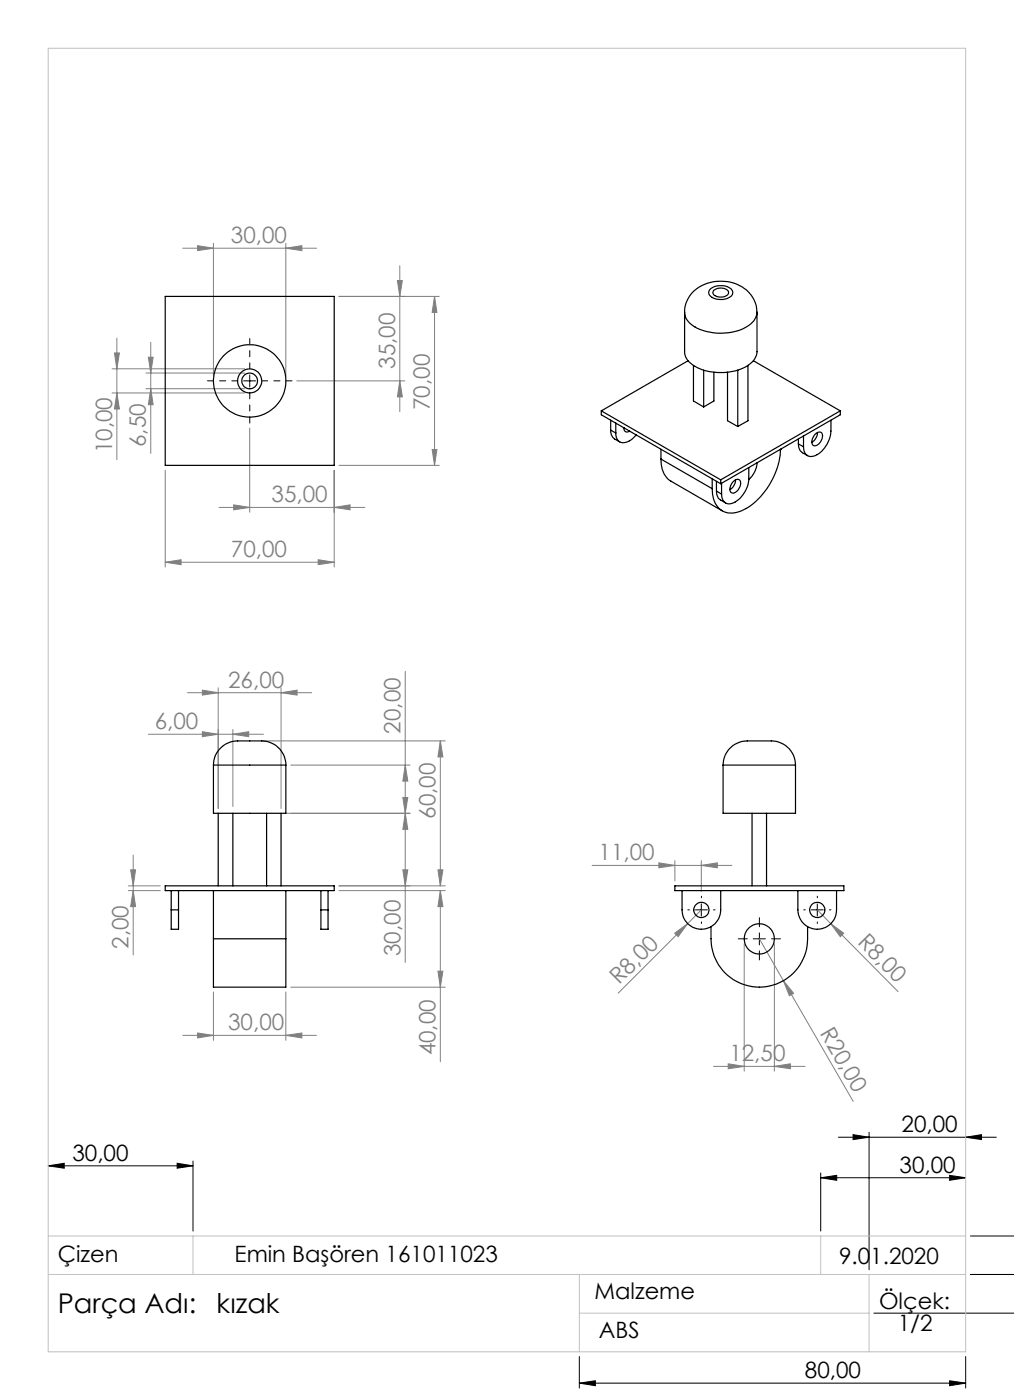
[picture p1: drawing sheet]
<svg xmlns="http://www.w3.org/2000/svg" width="210mm" height="290mm" viewBox="0 0 210 290" stroke-linecap="round" stroke-linejoin="round" font-family="sans-serif">
<g fill="none" stroke="#000" stroke-width=".21">
<path d="M50.4 78.9h2.6M51.7 77.7v2.5M144 188.5h2.5M145.2 187.2v2.5M156 194.5h2.5M157.3 193.2v2.5M168 188.5h2.5M169.3 187.2v2.5M173.6 235.6h32.7M176.7 235l3.3 .6-3.3 .5zM180 234.5v28.5M200 235.6l3.3-.6v1.1z"/>
<path d="M10 241.5l3.3-.5v1zM10 241.5h30M36.7 241l3.3 .5-3.3 .5zM40 240.5v14.5M170 244l3.3-.5v1zM170 243v12M170 244h30M196.7 243.5l3.3 .5-3.3 .5zM201 256h9.1M181 272h29.1M201 264h9.1M120 286.5l3.3-.5v1z"/>
<path d="M120 281v6.5M120 286.5h80M196.7 286l3.3 .5-3.3 .5zM200 281v6.5"/>
</g>
<g fill="none" stroke="#808080" stroke-width=".21">
<path d="M37.9 51.4h27.6M40.9 50.9l3.3 .5-3.3 .5zM44.2 50.4v27.5M59.2 51.4l3.3-.5v1zM59.2 50.4v27.5M82.3 58.1h1l-.5 3.3zM82.8 55v30.2M23.2 76.4h27.5M23.7 73.1h1l-.5 3.3zM24.2 70v25.2M30.2 77.3h20.5M30.7 74h1l-.5 3.3z"/>
<path d="M31.2 70.9v23M61.5 78.9h22.3M70.2 61.4h20.8M82.8 78.9l.5 3.3h-1zM90 61.4v35M90 61.4l.5 3.3h-1zM23.2 81.4h27.5M24.2 81.4l.5 3.3h-1zM30.2 80.5h20.5M31.2 80.5l.5 3.3h-1zM34.2 97.4v20.1M51.7 88.7v17.4"/>
<path d="M69.2 97.4v20.1M70.2 96.4h20.8M89.5 93.1h1l-.5 3.3zM34.2 116.5l3.3-.6v1.1zM34.2 116.5h35M45.4 105.1h30.2M48.4 104.6l3.3 .5-3.3 .5zM65.9 115.9l3.3 .6-3.3 .5zM69.2 105.1l3.3-.5v1zM83.9 139.1v60.3M30.7 152.1h23.9M38.8 143.5h25.8"/>
<path d="M41.9 151.6l3.3 .5-3.3 .5zM41.9 143l3.3 .5-3.3 .5zM45.2 142.5v25M48.2 152.1l3.3-.5v1zM48.2 151.1v16M54.3 153.5h37.9M58.2 143.5l3.3-.5v1zM58.2 142.5v25M60.2 158.5h24.7M83.9 158.5l.6 3.3h-1.1zM91.2 153.5l.5 3.3h-1zM91.2 153.5v30"/>
<path d="M27.6 177.1v20.7M59.2 168.5h25.7M83.4 165.2h1.1l-.6 3.3zM83.9 168.5l.6 3.3h-1.1zM122.6 179.3h29M136.5 178.7l3.3 .6-3.3 .5zM139.8 178.3v4.2M145.2 179.3l3.4-.6v1.1zM145.2 178.3v6.4M26.6 183.5h6.6M26.6 184.5h6.6M27.1 180.2h1l-.5 3.3z"/>
<path d="M27.6 184.5l.5 3.3h-1zM70.2 183.5h22M70.2 184.5h22M83.4 180.2h1.1l-.6 3.3zM90.7 180.2h1l-.5 3.3zM91.2 184.5l.5 3.3h-1zM91.2 184.5v35.4M139.7 193.3l2.7-2-2 2.7zM142.4 191.3l-14.4 14.4M145.2 188.5l-2.8 2.8M154.1 195.5v26.4M157.3 194.5l4.9 8.6"/>
<path d="M160.4 195.5v26.4M169.3 188.5l2.7 2.8M172 191.3l2.7 2-.7 .7zM172 191.3l14 14.1M37.9 214.5h27.6M40.9 214l3.3 .5-3.3 .5zM44.2 205.5v10M59.2 214.5l3.3-.5v1zM59.2 205.5v10M60.2 204.5h32M90.7 201.2h1l-.5 3.3zM162.2 203.1l2.2 2.7-.9 .5z"/>
<path d="M162.2 203.1l14.5 25.1M147.8 220.9h18.9M150.8 220.4l3.3 .5-3.3 .5zM160.4 220.9l3.3-.5v1z"/>
</g>
<path d="M142.8 188.5h-.4M145.3 186v-.4M145.3 191v.3M147.8 188.5h.3M154.8 194.5h-1.9M157.3 192v-1.9M157.3 197v1.8M159.8 194.5h1.8M166.8 188.5h-.4M169.3 186v-.4M169.3 191v.3M171.8 188.5h.3" fill="none" stroke="#000" stroke-width=".21" stroke-dasharray="15.2 1.3 1.3 1.3"/>
<path d="M49.2 78.9h-6.2M51.7 76.4v-6.3M54.2 78.9h6.3M51.7 81.4v6.2" fill="none" stroke="#000" stroke-width=".21" stroke-dasharray="15.2 1.3 1.3 1.3" stroke-dashoffset="14"/>
<path d="M10 10h190v270h-190zM10 256h190M40 256v8M170 256v8M10 264h190M120 264v16M120 272h60M180 264v16" fill="none" stroke="#c0c0c0" stroke-width=".21"/>
<g fill="#000">
<path d="M36.7 241l3.3 .5-3.3 .5zM10 241.5l3.3-.5v1z"/>
<path d="M120 286.5l3.3-.5v1zM196.7 286l3.3 .5-3.3 .5zM170 244l3.3-.5v1zM196.7 243.5l3.3 .5-3.3 .5zM176.7 235l3.3 .6-3.3 .5zM200 235.6l3.3-.6v1.1z"/>
</g>
<g fill="#808080">
<path d="M139.7 193.3l2.7-2-2 2.7z"/>
<path d="M162.2 203.1l2.2 2.7-.9 .5z"/>
<path d="M172 191.3l2.7 2-.7 .7z"/>
<path d="M48.2 152.1l3.3-.5v1zM41.9 151.6l3.3 .5-3.3 .5zM145.2 179.3l3.4-.6v1.1zM136.5 178.7l3.3 .6-3.3 .5z"/>
<path d="M40.9 214l3.3 .5-3.3 .5zM59.2 214.5l3.3-.5v1zM41.9 143l3.3 .5-3.3 .5zM58.2 143.5l3.3-.5v1zM34.2 116.5l3.3-.6v1.1zM65.9 115.9l3.3 .6-3.3 .5zM40.9 50.9l3.3 .5-3.3 .5zM59.2 51.4l3.3-.5v1zM48.4 104.6l3.3 .5-3.3 .5zM69.2 105.1l3.3-.5v1zM150.8 220.4l3.3 .5-3.3 .5zM160.4 220.9l3.3-.5v1z"/>
<path d="M90.7 180.2h1l-.5 3.3zM91.2 153.5l.5 3.3h-1zM83.4 165.2h1.1l-.6 3.3zM83.9 158.5l.6 3.3h-1.1zM89.5 93.1h1l-.5 3.3zM90 61.4l.5 3.3h-1zM82.8 78.9l.5 3.3h-1zM82.3 58.1h1l-.5 3.3z"/>
<path d="M83.9 168.5l.6 3.3h-1.1zM83.4 180.2h1.1l-.6 3.3zM91.2 184.5l.5 3.3h-1zM90.7 201.2h1l-.5 3.3zM27.1 180.2h1l-.5 3.3zM27.6 184.5l.5 3.3h-1zM30.7 74h1l-.5 3.3zM31.2 80.5l.5 3.3h-1zM23.7 73.1h1l-.5 3.3zM24.2 81.4l.5 3.3h-1z"/>
</g>
<g fill="none" stroke="#000" stroke-width=".25">
<path d="M147 60a3.4 3.4 0 0 1 4.7 .2 1.16 1.16 0 0 1-1 1.6 3.2 3.2 0 0 1-3.9-.9v-.4zM34.2 61.4h35v35h-35zM141.8 64.7a6.6 6.6 0 0 1 5.9-6.3 7.6 7.6 0 0 1 8.8 4.5l.3 1.8M141.8 64.7v8.2a4.1 4.1 0 0 0 3.1 3.5 11.3 11.3 0 0 0 10.6-1.2 3.4 3.4 0 0 0 1.3-2.3v-8.2M141.8 64.7a4.2 4.2 0 0 0 3.1 3.5 11.3 11.3 0 0 0 10.6-1.1 3.4 3.4 0 0 0 1.3-2.4M142.5 74.7l-18 10.4M143.6 75.7v7.4l2.1 1.2M145.7 76.7v7.6M147.8 77.1v6l-2.1 1.2M147.9 60.1a2.26 2.26 0 0 1 2.9 .3 1.14 1.14 0 0 1-1.4 1.1 1.47 1.47 0 0 1-1.8-1zM150.7 77.1v10.1l2.1 1.2M152.8 76.7v11.7"/>
<path d="M154.9 75.7v11.5l-2.1 1.2M156 74.7l18 10.4M124.5 85.1l24.8 14.3M124.5 85.1v.8l24.8 14.3M126.5 89.1l.3 1.2a2.69 2.69 0 0 0 1.5 1.2M126.5 89.1l1 .6M126.5 87v2.1M127.5 89.7a1.71 1.71 0 0 0 .8 1.8 1.71 1.71 0 0 0 2.1-.2l1.4-1.2M127.5 87.6v2.1M129.2 88.6a.69 .69 0 0 0 .3 .8 .69 .69 0 0 0 .9-.1M129.3 88.7l-.1 .1M136.9 95.1a5.1 5.1 0 0 0 2.1 4.6l10.6 6.1"/>
<path d="M136.9 95.1l10.6 6.1M136.9 93.1v2M147.5 99.2v2M148.4 99.7v2M149.3 99.4v.8M151.9 99.7a.81 .81 0 0 1 1.1-.3 .81 .81 0 0 1 .4 1.1 1.88 1.88 0 0 1-1.8 1.6 1.35 1.35 0 0 1 0-2zM152.3 99.4a2.43 2.43 0 0 1-1.1 2M155.1 96.9v2.2a5.8 5.8 0 0 1-3.8 5.2 1.67 1.67 0 0 1-1.9-1.9M156.8 95.9a4.9 4.9 0 0 1-1.7 3.4M161.6 93.1h.1M161.6 93.1a15.3 15.3 0 0 1-8 12.7 4 4 0 0 1-6-3.4l-.1-1.2M165.3 92l.3 1.2a3.1 3.1 0 0 0 1.7 1.2"/>
<path d="M165.3 92l1.1 .6M165.3 90.9v1.1M166.4 90.3v2.3M168.8 90a.8 .8 0 0 1 .9-.5 .8 .8 0 0 1 .7 .8 1.99 1.99 0 0 1-1.9 2 1.61 1.61 0 0 1 .3-2.3zM169.3 89.6a2.57 2.57 0 0 1-1.2 2M172.1 87v2.3a6.1 6.1 0 0 1-3.5 5.2 1.66 1.66 0 0 1-2.2-1.9M174 85.1l-24.7 14.3M174 85.1v.8l-24.7 14.3M148.4 101.7l.3 1.3a3.1 3.1 0 0 0 1.6 1.2M148.4 101.7l1 .7M149.4 100.1v2.3M44.2 158.5a5.3 5.3 0 0 1 6.2-5h2.3a5.5 5.5 0 0 1 6.4 4l.1 1"/>
<path d="M44.2 158.5v10h15v-10M44.2 158.5h15M149.8 158.5a5.2 5.2 0 0 1 6.1-5h2.6a5.3 5.3 0 0 1 6.2 5M149.8 158.5v10h14.9v-10M149.8 158.5h14.9M45.2 168.5v15M48.2 168.5v15M55.2 168.5v15M58.2 168.5v15M155.8 168.5v15M158.8 168.5v15M34.2 183.5h35v1h-35z"/>
<path d="M35.5 188.5v4h1.5v-4M35.5 188.5h1.5M35.5 184.5v4M37 184.5v4M44.2 194.5v10h15v-10M44.2 184.5v10M44.2 194.5h15M59.2 184.5v10M66.5 188.5v4h1.4v-4M66.5 188.5h1.4M66.5 184.5v4M67.9 184.5v4"/>
<path d="M139.8 183.5h35v1h-35zM141.3 184.5v4a4 4 0 0 0 4 4 4 4 0 0 0 4-4v-4M147.2 192a13.8 13.8 0 0 0 .7 6 10 10 0 0 0 11.1 6.3 10 10 0 0 0 8.3-9.8v-2.5M165.2 184.5v4a4 4 0 0 0 4 4 4 4 0 0 0 4-4v-4"/>
<circle cx="51.7" cy="78.9" r="2.5"/>
<circle cx="51.7" cy="78.9" r="1.63"/>
<circle cx="51.7" cy="78.9" r="7.5"/>
<circle cx="145.3" cy="188.5" r="1.58"/>
<circle cx="157.3" cy="194.5" r="3.1"/>
<circle cx="169.2" cy="188.5" r="1.58"/>
</g>
<g font-size="5.6">
<text x="12" y="272">Parça Adı:</text>
<text x="44.9" y="272">kızak</text>
</g>
<g font-size="4.7" fill="#808080">
<text x="47.8" y="50.4">30,00</text>
<text x="81.8" y="76.4" transform="rotate(-90 81.8 76.4)">35,00</text>
<text x="89" y="85" transform="rotate(-90 89 85)">70,00</text>
<text x="23.2" y="93.9" transform="rotate(-90 23.2 93.9)">10,00</text>
<text x="30.2" y="92.6" transform="rotate(-90 30.2 92.6)">6,50</text>
<text x="56.2" y="104.1">35,00</text>
<text x="47.8" y="115.4">70,00</text>
<text x="47.3" y="142.5">26,00</text>
<text x="32" y="151.1">6,00</text>
<text x="82.9" y="152" transform="rotate(-90 82.9 152)">20,00</text>
<text x="90.2" y="169.6" transform="rotate(-90 90.2 169.6)">60,00</text>
<text x="124" y="178.2">11,00</text>
<text x="26.6" y="196.5" transform="rotate(-90 26.6 196.5)">2,00</text>
<text x="177.4" y="195.3" transform="rotate(45 177.4 195.3)">R8,00</text>
<text x="82.9" y="198.1" transform="rotate(-90 82.9 198.1)">30,00</text>
<text x="128.3" y="204.1" transform="rotate(-45 128.3 204.1)">R8,00</text>
<text x="47.3" y="213.5">30,00</text>
<text x="169.7" y="214" transform="rotate(60 169.7 214)">R20,00</text>
<text x="90.2" y="218.6" transform="rotate(-90 90.2 218.6)">40,00</text>
<text x="151" y="219.8">12,50</text>
</g>
<g font-size="4.7">
<text x="186.7" y="234.5">20,00</text>
<text x="15" y="240.5">30,00</text>
<text x="186.3" y="242.9">30,00</text>
<text x="12" y="261.5">Çizen</text>
<text x="48.6" y="261.5">Emin Başören 161011023</text>
<text x="173.8" y="261.8">9.01.2020</text>
<text x="123.1" y="269.1">Malzeme</text>
<text x="182.1" y="271.1">Ölçek:</text>
<text x="185.9" y="275.6">1/2</text>
<text x="124.1" y="277.2">ABS</text>
<text x="166.7" y="285.5">80,00</text>
</g>
</svg>
